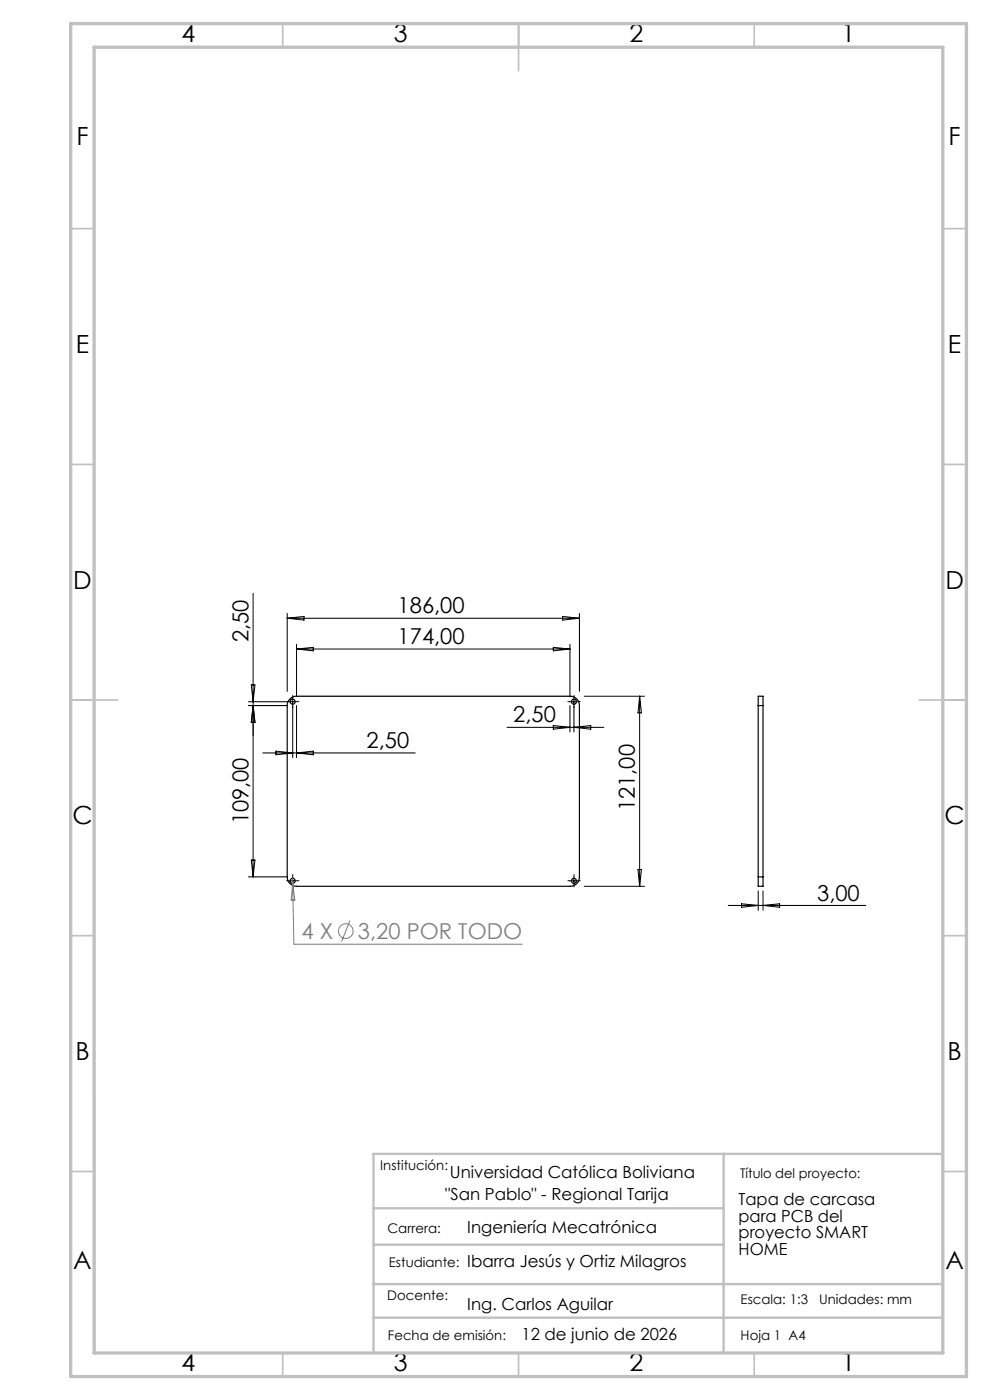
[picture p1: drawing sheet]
<svg xmlns="http://www.w3.org/2000/svg" width="210mm" height="297mm" viewBox="0 0 210 297" stroke-linecap="round" stroke-linejoin="round" font-family="sans-serif">
<g fill="none" stroke="#000" stroke-width=".25">
<path d="M61.4 148.4l.5-.4 .7-.3h58.3a1.97 1.97 0 0 1 2 2v36.3a1.97 1.97 0 0 1-2 2h-58a1.97 1.97 0 0 1-2-2v-36.3l.1-.7zM160.8 149.7v-2h1.1v2M160.8 149.7v36.3M160.8 149.7h1.1M161.9 149.7v36.3M160.8 186v2h1.1v-2M160.8 186h1.1"/>
<circle cx="62.1" cy="148.9" r=".53"/>
<circle cx="121.7" cy="148.9" r=".53"/>
<circle cx="62.1" cy="186.9" r=".53"/>
<circle cx="121.7" cy="186.9" r=".53"/>
</g>
<g fill="none" stroke="#808080" stroke-width=".21">
<path d="M62.1 186.3v1.1M62.1 187.4l.2 12.9h48.5M62.1 187.4l.4 3.6h-.7zM74.2 195.3l-1.7 4.4"/>
<circle cx="73.3" cy="197.5" r="1.56"/>
</g>
<g fill="none" stroke="#000" stroke-width=".21" stroke-dasharray="15.2 1.3 1.3 1.3" stroke-linecap="butt">
<path d="M61.3 148.8h-.6M62.1 148v-.5M62.1 149.7v.5M62.9 148.8h.6M120.9 148.8h-.5M121.8 148v-.5M121.8 149.7v.5M122.6 148.8h.5M61.3 186.8h-.6M62.1 186v-.5M62.1 187.7v.5M62.9 186.8h.6"/>
<path d="M120.9 186.8h-.5M121.8 186v-.5M121.8 187.7v.5M122.6 186.8h.5"/>
</g>
<g fill="none" stroke="#000" stroke-width=".21">
<path d="M53.7 125.9v60.1M60.9 130.1v16.6M60.9 131.2h62M60.9 131.2l3.6-.4v.7zM62.9 136.7v11M62.9 137.7h58M62.9 137.7l3.6-.4v.8zM117.4 137.3l3.5 .4-3.5 .4zM119.3 130.8l3.6 .4-3.6 .3zM120.9 136.7v11M122.9 130.1v16.6M52.7 148.9h8.4"/>
<path d="M52.7 149.7h8.2M53.3 145.3h.8l-.4 3.6zM53.7 149.7l.4 3.5h-.8zM55.7 159.7h32.4M58.5 159.3l3.6 .4-3.6 .4zM61.2 148.9h1.7M62.1 148v1.7M62.1 149.9v10.8M62.9 149.7v11M62.9 159.7l3.6-.4v.8zM107.6 154.3h20.5M117.4 153.9l3.5 .4-3.5 .4z"/>
<path d="M120.9 149.7v5.6M120.9 148.9h1.7M121.7 148v1.7M121.7 149.9v5.4M121.7 154.3l3.6-.4v.8zM123.9 147.7h12.8M135.7 147.7v40.3M135.7 147.7l.4 3.5h-.8zM52.7 186h8.2M53.3 182.5h.8l-.4 3.5zM61.2 186.9h1.7M62.1 186v1.7"/>
<path d="M120.9 186.9h1.7M121.7 186v1.7M123.9 188h12.8M135.3 184.5h.8l-.4 3.5zM154.5 192.1h29.2M157.3 191.7l3.5 .4-3.5 .4zM160.8 189v4.1M161.9 189v4.1M161.9 192.1l3.5-.4v.8z"/>
</g>
<g fill="none" stroke="#c0c0c0" stroke-width=".35">
<path d="M60 5v5M110 5v10M160 5v5M15 48.5h5M200 48.5h5M15 98.5h5M200 98.5h5M15 148.5h10M195 148.5h10M15 198.5h5M200 198.5h5M15 248.5h5"/>
<path d="M200 248.5h5M60 287v5M110 287v5M160 287v5"/>
</g>
<path d="M20 231.8v55.2M79.2 256.3h74.3M153.5 244.8v42.2M200 244.8h-120.8v42.2M79.2 264.1h74.3M79.2 272.4h120.8M79.2 279.5h120.8" fill="none" stroke="#c0c0c0" stroke-width=".5"/>
<path d="M15 5h190v287h-190zM20 10h180v277h-180z" fill="none" stroke="#c0c0c0" stroke-width=".7"/>
<g font-size="5.3">
<text x="38.5" y="8.9">4</text>
<text x="83.5" y="8.9">3</text>
<text x="133.5" y="8.9">2</text>
<text x="178.5" y="8.9">1</text>
<text x="16.2" y="30.7">F</text>
<text x="201.2" y="30.7">F</text>
<text x="16.1" y="74.9">E</text>
<text x="201.1" y="74.9">E</text>
<text x="15.5" y="124.9">D</text>
<text x="200.5" y="124.9">D</text>
<text x="15.4" y="174.9">C</text>
<text x="200.4" y="174.9">C</text>
<text x="16" y="224.9">B</text>
<text x="201" y="224.9">B</text>
<text x="15.5" y="269.2">A</text>
<text x="200.5" y="269.2">A</text>
<text x="38.5" y="290.9">4</text>
<text x="83.5" y="290.9">3</text>
<text x="133.5" y="290.9">2</text>
<text x="178.5" y="290.9">1</text>
</g>
<g font-size="4.7">
<text x="84.3" y="130.1">186,00</text>
<text x="52.7" y="136.2" transform="rotate(-90 52.7 136.2)">2,50</text>
<text x="84.3" y="136.7">174,00</text>
<text x="108.9" y="153.3">2,50</text>
<text x="77.8" y="158.7">2,50</text>
<text x="134.7" y="172.1" transform="rotate(-90 134.7 172.1)">121,00</text>
<text x="52.7" y="174.9" transform="rotate(-90 52.7 174.9)">109,00</text>
<text x="173.3" y="191.1">3,00</text>
</g>
<g font-size="4.7" fill="#808080">
<text x="63.9" y="199.2">4 X</text>
<text x="75.9" y="199.2">3,20 POR TODO</text>
</g>
<g font-size="3.5">
<text x="95.4" y="249.9">Universidad Católica Boliviana</text>
<text x="94.5" y="254.5">&quot;San Pablo&quot; - Regional Tarija</text>
<text x="156.7" y="255.6">Tapa de carcasa</text>
<text x="99.1" y="261.6">Ingeniería Mecatrónica</text>
<text x="156.7" y="259.2">para PCB del</text>
<text x="156.7" y="262.7">proyecto SMART</text>
<text x="99.1" y="268.7">Ibarra Jesús y Ortiz Milagros</text>
<text x="156.7" y="266.2">HOME</text>
<text x="99.1" y="278">Ing. Carlos Aguilar</text>
<text x="110.6" y="284.2">12 de junio de 2026</text>
</g>
<g font-size="2.8">
<text x="80.7" y="248.2">Institución:</text>
<text x="157" y="249.9">Título del proyecto:</text>
<text x="82.2" y="261.6">Carrera:</text>
<text x="82.5" y="268.7">Estudiante:</text>
<text x="82.1" y="275.8">Docente:</text>
<text x="157.1" y="276.7">Escala: 1:3</text>
<text x="173.8" y="276.7">Unidades: mm</text>
<text x="82.3" y="284.2">Fecha de emisión:</text>
<text x="157.1" y="284.2">Hoja 1 A4</text>
</g>
</svg>
